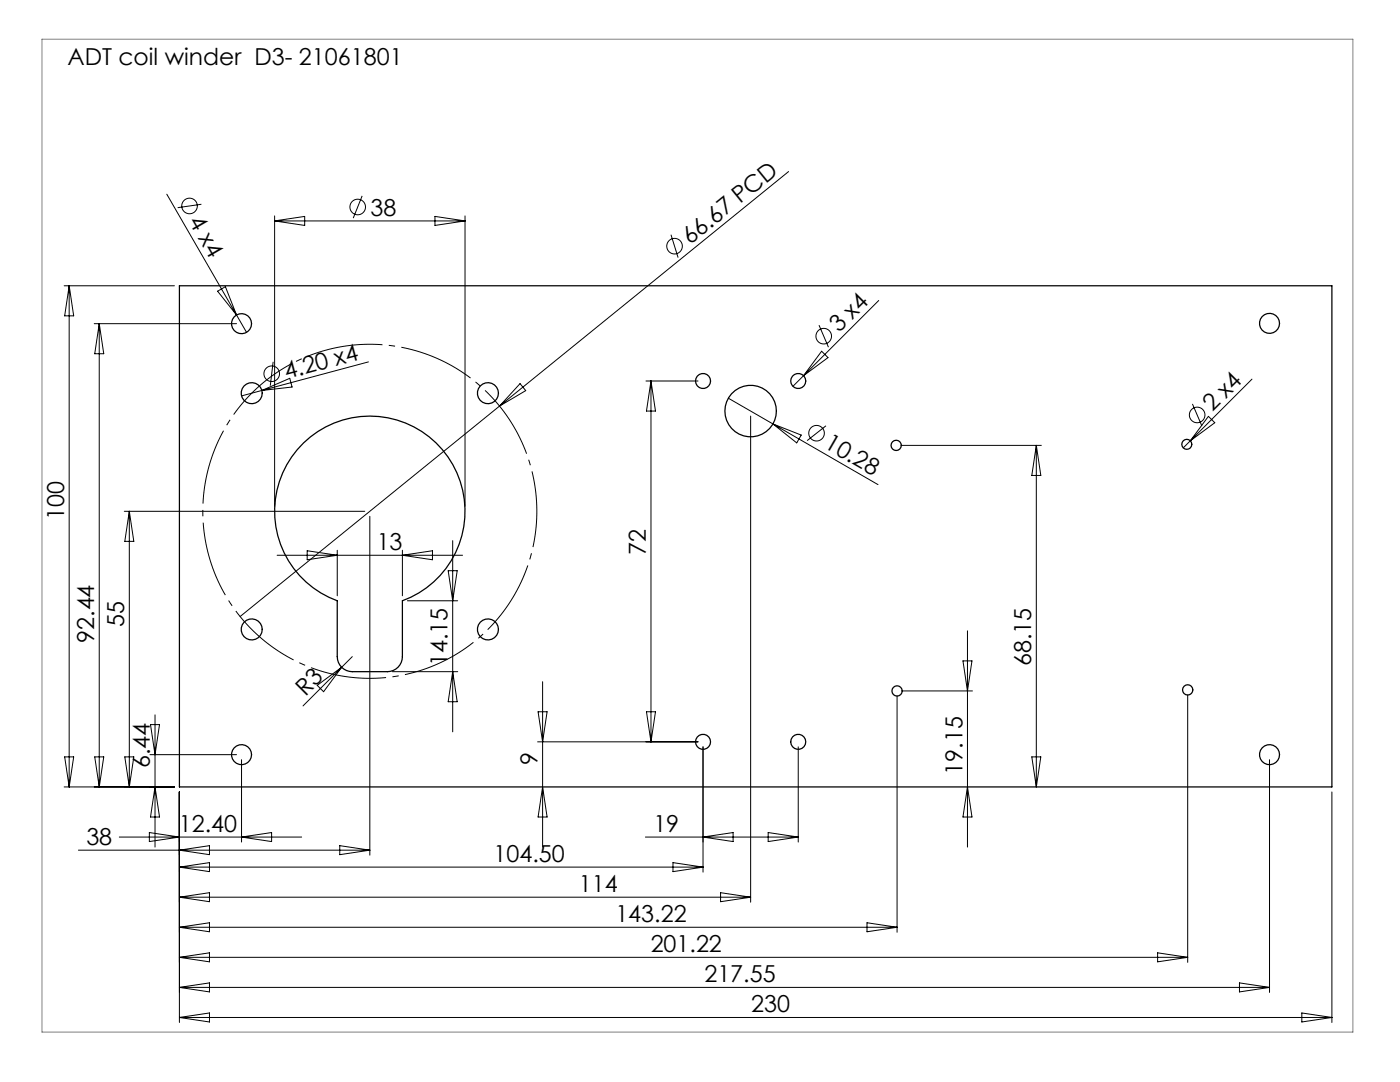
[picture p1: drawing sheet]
<svg xmlns="http://www.w3.org/2000/svg" width="279mm" height="216mm" viewBox="0 0 279 216" stroke-linecap="round" stroke-linejoin="round" font-family="sans-serif">
<g fill="none" stroke="#000" stroke-width=".2">
<path d="M33.3 38.8l13.9 24.1M72.3 39.1l-1.8 4.4M157.4 34.2l-109.5 88.8M12.8 57h22M13.8 57v100M13.8 57l.9 6h-1.8zM40.2 40.8l-4.7 .6M43.4 58.1l1.6-.9 2.2 5.7zM54.8 43.1v57.9M54.8 44.1h38M54.8 44.1l6-.9v1.8zM86.8 43.2l6 .9-6 .9z"/>
<path d="M92.8 43.1v57.9M133.9 46.8l1.4 4.6M175.4 60l-17.2 17.1M18.8 64.6h28.4M19.8 64.6v92.4M19.8 64.6l.9 6h-1.8zM47.2 62.9l2 3.4M52.3 77.9l5.5-2.4 .5 1.7zM54.5 72.2l-.6 4.8M73.5 72.2l-25.3 6.8M103.8 76.5l1.1 1.4-5.2 3.1zM128.9 76h10.4"/>
<path d="M129.9 76v72M129.9 76l.9 6h-1.8zM145.4 79.5l29.8 17.2M163.4 64.9l1.9 4.4M164 70.1l1.2 1.3-4.8 3.6zM249.9 75.7l-13.8 13.7M149.8 83v97M154.3 84.6l5.6 2.2-.9 1.6zM164.8 85l-3.7 2.9M179.9 88.9h27.9M206.8 88.9v68.1M206.8 88.9l.9 6h-1.8z"/>
<path d="M238 80.6l1.9 4.4M241.2 83.1l1.2 1.2-4.8 3.7zM24.8 102h48M25.8 102v55M25.8 102l.9 6h-1.8zM55.3 110.8h37M61.3 109.9l6 .9-6 .9zM67.3 109.8v9.1M73.8 103v67.6M80.3 109.8v9.1M80.3 110.8l6-.9v1.8zM81.3 119.9h10"/>
<path d="M89.4 113.9h1.8l-.9 6zM90.3 107.9v38.1M63.3 136.8l4.9-3.7-3.6 4.9zM70.3 131l-9.8 9.9M78.3 134h13M90.3 134l.9 6h-1.8zM108.3 136v33M179 138.9v47.1M180 137.9h14.1M192.2 131.9h1.8l-.9 6zM193.1 125.9v43.1M237 138.7v53.3"/>
<path d="M12.8 157h22M12.9 151h1.8l-.9 6zM18.9 151h1.8l-.9 6zM24.9 151h1.8l-.9 6zM29.9 150.6h17.3M30 144.6h1.8l-.9 6zM30.9 157l.9 6h-1.8zM30.9 142.6v26.4M35.8 158v46M48.2 151.6v16.4M107.3 148h32M107.4 142h1.8l-.9 6z"/>
<path d="M108.3 157l.9 6h-1.8zM129 142h1.8l-.9 6zM140.3 149v25M159.3 149v19M193.1 157l.9 6h-1.8zM205.9 151h1.8l-.9 6zM253.4 151.6v46.4M265.8 158v46M15.6 169.6h58.2M23.8 167h36.4M29.8 166.1l6 .9-6 .9zM35.8 169.6l6-.9v1.8z"/>
<path d="M35.8 173l6-.9v1.8zM35.8 179l6-.9v1.8zM35.8 179h114M35.8 173h104.5M48.2 167l6-.9v1.8zM67.8 168.7l6 .9-6 .9zM128.8 167h30.5M134.3 172.1l6 .9-6 .9zM140.3 167l6-.9v1.8zM143.8 178.1l6 .9-6 .9zM153.3 166.1l6 .9-6 .9zM35.8 185l6-.9v1.8z"/>
<path d="M35.8 191l6-.9v1.8zM35.8 197l6-.9v1.8zM35.8 197h217.6M35.8 185h143.2M35.8 191h201.2M173 184.1l6 .9-6 .9zM231 190.1l6 .9-6 .9zM247.4 196.1l6 .9-6 .9zM35.8 203l6-.9v1.8zM35.8 203h230M259.8 202.1l6 .9-6 .9z"/>
<circle cx="37.8" cy="41.1" r="1.56"/>
<circle cx="71.4" cy="41.3" r="1.56"/>
<circle cx="134.6" cy="49.1" r="1.56"/>
<circle cx="54.2" cy="74.6" r="1.56"/>
<circle cx="164.4" cy="67.1" r="1.56"/>
<circle cx="163" cy="86.4" r="1.56"/>
<circle cx="238.9" cy="82.8" r="1.56"/>
</g>
<path d="M105.7 92.3a33.3 33.3 0 0 0-55.9-13.4 33.3 33.3 0 0 0 15.4 55.3 33.3 33.3 0 0 0 40.9-40.2l-.4-1.7" fill="none" stroke="#000" stroke-width=".2" stroke-dasharray="15.2 1.3 1.3 1.3" stroke-dashoffset="-1.8" stroke-linecap="butt"/>
<path d="M8.4 7.8h261.6v198.1h-261.6z" fill="none" stroke="#808080" stroke-width=".2"/>
<g fill="none" stroke="#000" stroke-width=".25">
<path d="M35.8 57h230v100h-230zM60.6 88.4a19 19 0 0 1 29.3 3.5 19 19 0 0 1-9.6 28v11.1a3 3 0 0 1-3 3h-7a3 3 0 0 1-3-3v-11.1a19 19 0 0 1-6.7-31.5z"/>
<circle cx="48.2" cy="64.6" r="2"/>
<circle cx="50.2" cy="78.5" r="2.1"/>
<circle cx="97.4" cy="78.5" r="2.1"/>
<circle cx="140.3" cy="76" r="1.5"/>
<circle cx="159.3" cy="76" r="1.5"/>
<circle cx="253.4" cy="64.5" r="2"/>
<circle cx="149.8" cy="82" r="5.1"/>
<circle cx="178.9" cy="88.9" r="1.02"/>
<circle cx="236.9" cy="88.7" r="1"/>
<circle cx="50.2" cy="125.6" r="2.1"/>
<circle cx="97.4" cy="125.6" r="2.1"/>
<circle cx="179" cy="137.9" r="1.03"/>
<circle cx="237" cy="137.7" r="1.03"/>
<circle cx="48.2" cy="150.6" r="2"/>
<circle cx="140.3" cy="148" r="1.5"/>
<circle cx="159.3" cy="148" r="1.5"/>
<circle cx="253.4" cy="150.6" r="2"/>
</g>
<g font-size="4.7">
<text x="13.4" y="13">ADT coil winder D3- 21061801</text>
<text x="37.6" y="44.2" transform="rotate(60 37.6 44.2)">4 x4</text>
<text x="73.9" y="43.1">38</text>
<text x="137.7" y="48.9" transform="rotate(-39 137.7 48.9)">66.67 PCD</text>
<text x="167.4" y="66.5" transform="rotate(-45 167.4 66.5)">3 x4</text>
<text x="57.1" y="75.6" transform="rotate(-15 57.1 75.6)">4.20 x4</text>
<text x="242" y="82.2" transform="rotate(-45 242 82.2)">2 x4</text>
<text x="164.3" y="89.2" transform="rotate(30 164.3 89.2)">10.28</text>
<text x="12.8" y="103.7" transform="rotate(-90 12.8 103.7)">100</text>
<text x="75.2" y="109.8">13</text>
<text x="128.9" y="110.7" transform="rotate(-90 128.9 110.7)">72</text>
<text x="24.8" y="125" transform="rotate(-90 24.8 125)">55</text>
<text x="18.8" y="128.3" transform="rotate(-90 18.8 128.3)">92.44</text>
<text x="89.3" y="132.9" transform="rotate(-90 89.3 132.9)">14.15</text>
<text x="205.8" y="132.9" transform="rotate(-90 205.8 132.9)">68.15</text>
<text x="61" y="139.1" transform="rotate(-45 61 139.1)">R3</text>
<text x="29.9" y="153.2" transform="rotate(-90 29.9 153.2)">6.44</text>
<text x="107.3" y="152.7" transform="rotate(-90 107.3 152.7)">9</text>
<text x="192.1" y="154.5" transform="rotate(-90 192.1 154.5)">19.15</text>
<text x="35.7" y="166">12.40</text>
<text x="130.4" y="166">19</text>
<text x="17.2" y="168.6">38</text>
<text x="98.5" y="172">104.50</text>
<text x="115.5" y="178">114</text>
<text x="122.8" y="184">143.22</text>
<text x="129.9" y="190">201.22</text>
<text x="140.6" y="196">217.55</text>
<text x="149.9" y="202">230</text>
</g>
</svg>
